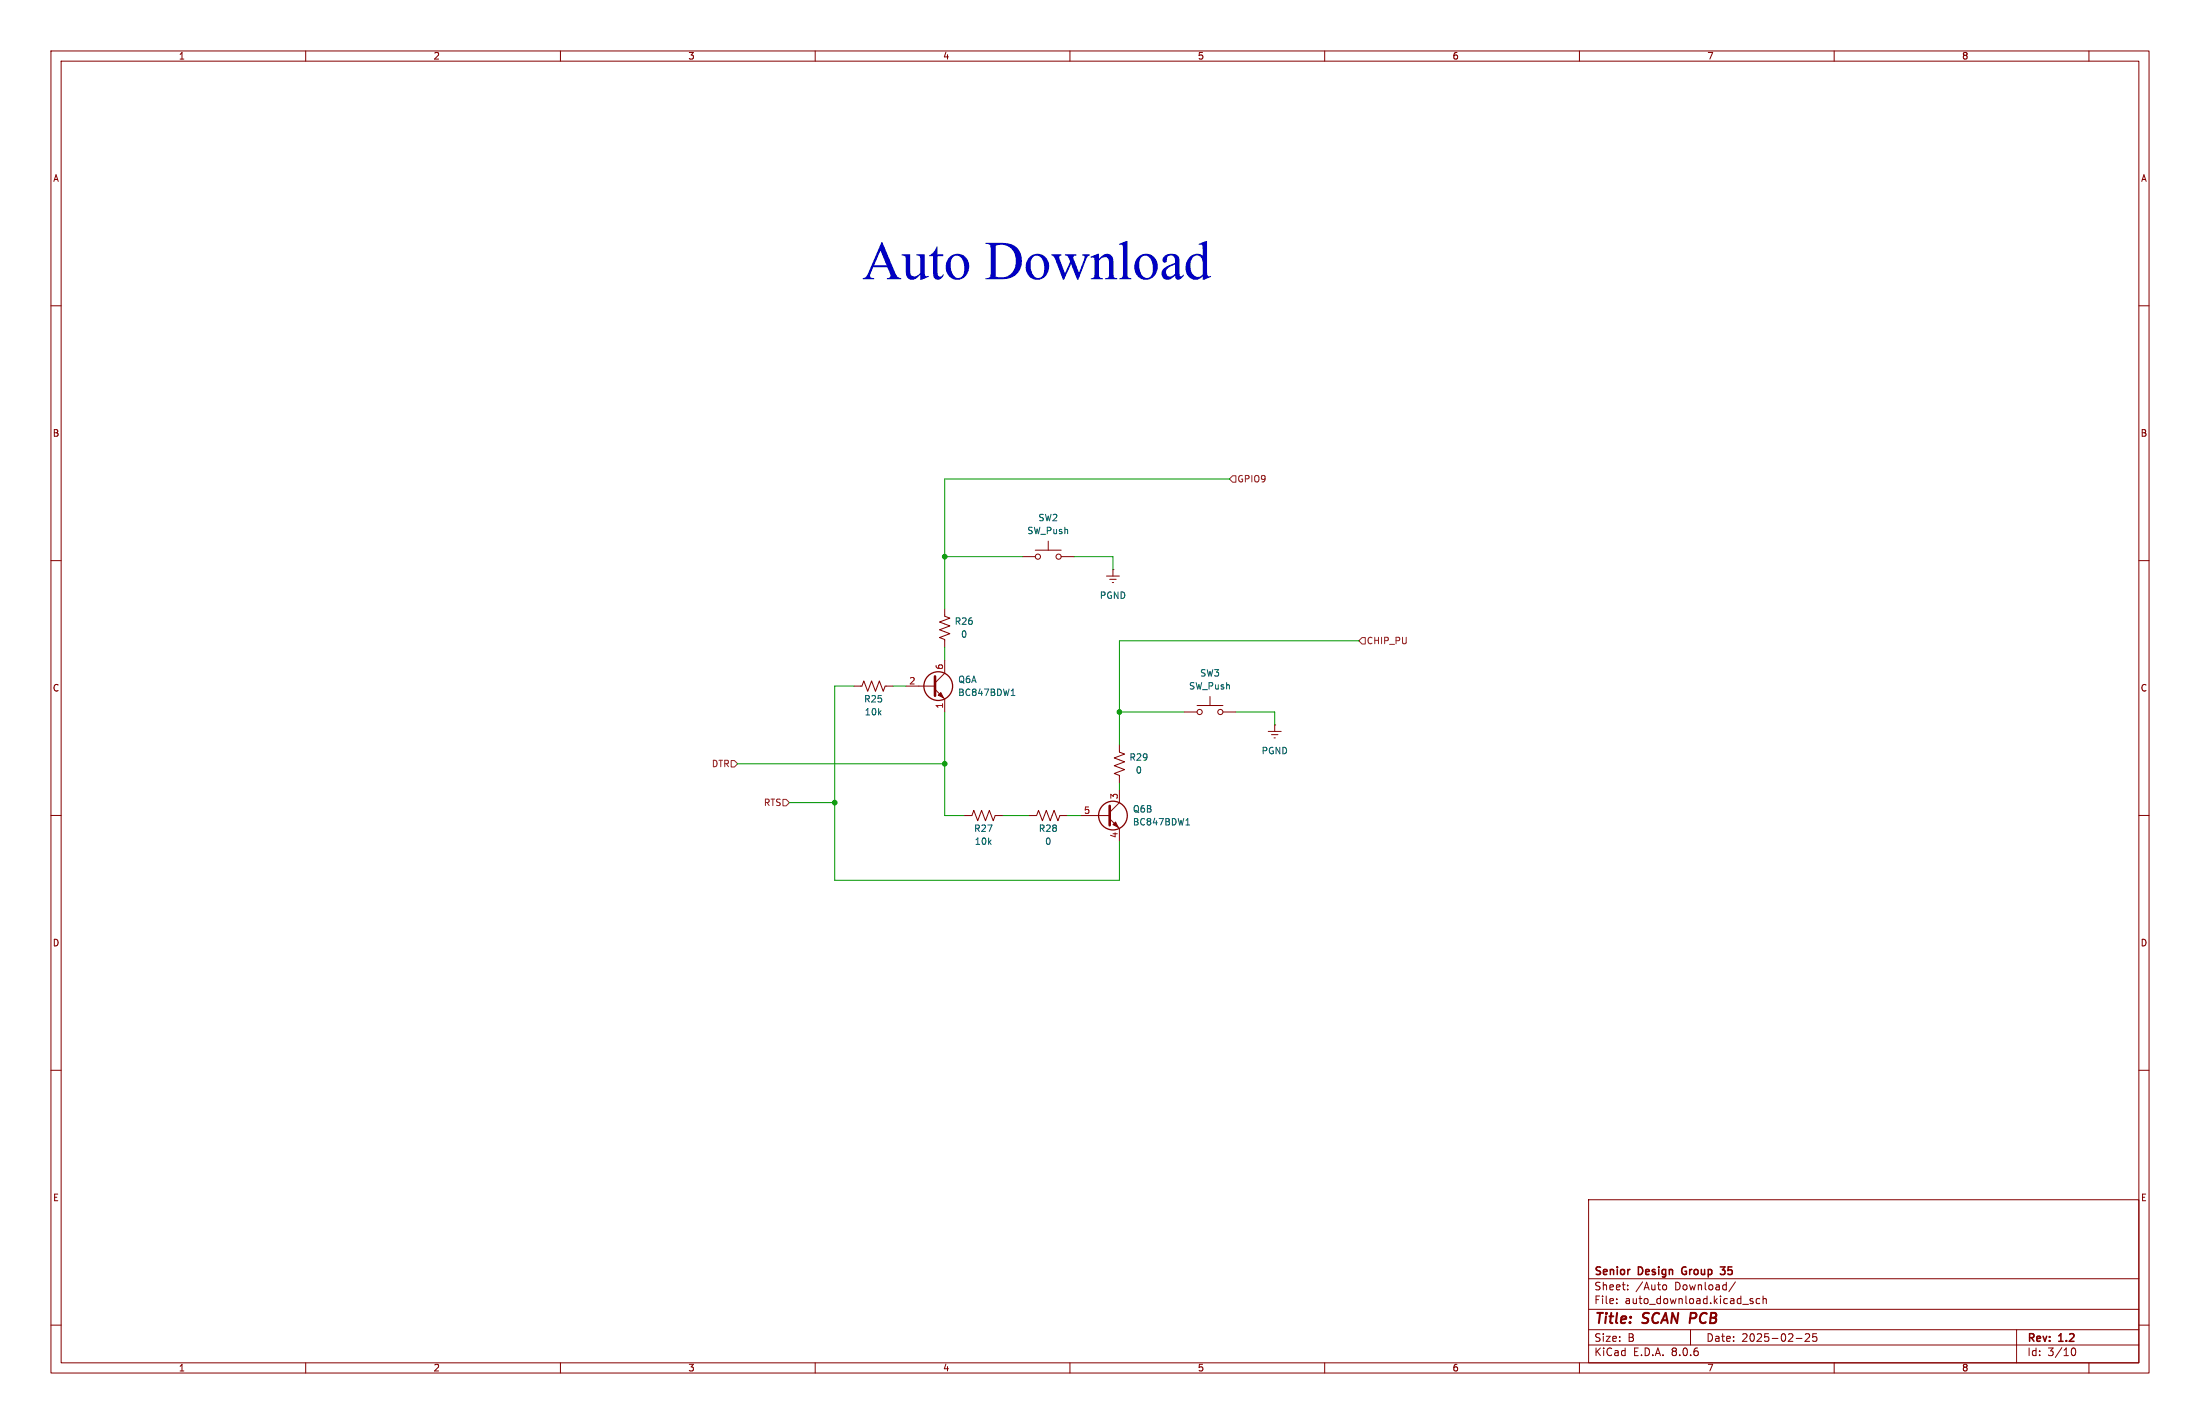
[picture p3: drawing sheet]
<svg xmlns="http://www.w3.org/2000/svg" width="432mm" height="279mm" viewBox="0 0 432 279" stroke-linecap="round" stroke-linejoin="round" font-family="sans-serif">
<g fill="none" stroke="#840000" stroke-width=".2">
<path d="M10 10h411.8v259.4h-411.8zM12 12h407.8v255.4h-407.8zM60 10v2M110 10v2M160 10v2M210 10v2M260 10v2M310 10v2M360 10v2M410 10v2M10 60h2M419.8 60h2"/>
<path d="M10 110h2M185.4 119.4v1.5l1 .4-2 .7 2 .8-2 .8 2 .7-2 .8 1 .4v1.5M200.7 109.2h2.5M203.2 108h5.1M205.7 106.2v1.8M208.3 109.2h2.5M217.2 113h2.5M217.8 113.7h1.3M218.3 114.3h.3M218.4 111.8h.1M218.4 111.8v1.2M419.8 110h2"/>
<path d="M167.6 134.6h1.6l.3-1 .8 2 .8-2 .7 2 .8-2 .8 2 .3-1h1.6M177.8 134.6h5.7M183.5 135.3l1.9 1.9v2.5M185.4 129.5v2.6l-1.9 1.9M232.4 139.7h2.5M234.9 138.4h5.1M237.5 136.7v1.7M240 139.7h2.6M10 160h2M219.7 146.1v1.5l1 .4-2 .7 2 .8-2 .7 2 .8-2 .8 1 .3v1.6M219.7 154.9v2.6l-1.9 1.9M248.9 143.5h2.6"/>
<path d="M249.6 144.1h1.2M250.1 144.8h.2M250.2 142.2h.1M250.2 142.2v1.3M419.8 160h2M189.2 160h1.6l.3-1 .8 2 .8-2 .7 2 .8-2 .7 2 .4-1h1.5M201.9 160h1.6l.3-1 .8 2 .8-2 .7 2 .8-2 .7 2 .4-1h1.5M212.1 160h5.7M217.8 160.7l1.9 1.9v2.5M10 210h2M419.8 210h2M311.8 235.4h108v32h-108z"/>
<path d="M10 260h2M311.8 256.9h108M311.8 250.9h108M317.3 255.6v.2M317.3 254.9v.1M319.5 252.9v.2M319.5 252.2v.1M326.5 252.2l.3-.1 .3 .3-.1 .6h-.5M340.6 251.5l-1.3 1.9M343.5 255.1l.6 .4-.2 .3-.4-.1M344 254.9l-.3-.1-.2 .2M345.4 254.9l-.4-.1-.3 .3 .1 .6h.6"/>
<path d="M346 254.9l.3-.1 .3 .1 .1 .9M346 254.3v1.5M419.8 260h2M60 267.4v2M110 267.4v2M160 267.4v2M210 267.4v2M260 267.4v2M310 267.4v2M311.8 263.9h108M311.8 260.9h108M331.8 260.9v3"/>
<path d="M352.5 262.6h1.2M354.3 261.8l.6-.1 .2 .1 .1 .3-.9 1.1h.9M356.5 261.7h-.7v.7l.2-.1h.5l.1 .2-.1 .5-.2 .2-.5-.2M360 267.4v2M395.8 260.9v6.5M406.5 265.1l.2-.5 .2-.1a.8 .8 0 0 1 .5 .7 .8 .8 0 0 1-.5 .8l-.2-.2-.2-.4M410 267.4v2"/>
<circle cx="203.7" cy="109.2" r=".51"/>
<circle cx="207.8" cy="109.2" r=".51"/>
<circle cx="235.5" cy="139.7" r=".51"/>
<circle cx="239.5" cy="139.7" r=".51"/>
</g>
<path d="M330.2 248.8l-.1 .4 .1 .7M337.6 248.6h1l-.5 .5 .3 .1M337.7 250h.7" fill="none" stroke="#840000" stroke-width=".3"/>
<path d="M183.5 132.7v3.8M217.8 158.1v3.8" fill="none" stroke="#840000" stroke-width=".51"/>
<g fill="#840000" stroke="#840000" stroke-width=".2">
<path d="M184.1 136.4l.6-.5 .5 1z"/>
<path d="M218.4 161.8l.5-.5 .6 1z"/>
</g>
<g fill="none" stroke="#840000" stroke-width=".25">
<circle cx="184.1" cy="134.6" r="2.82"/>
<circle cx="218.4" cy="160" r="2.82"/>
</g>
<path d="M198.5 136.5h.7M198.7 135.4l.1-.2v1.3M232.8 161.9h.7M233 160.8l.1-.2v1.3" fill="none" stroke="#006464" stroke-width=".2"/>
<path d="M241.9 93.3h.7v1.3h-.7l-.6-.6zM267.3 125.1h.7v1.3h-.7l-.6-.7zM143.5 149.2h.6l.7 .7-.7 .6h-.6zM153.7 156.8h.6l.6 .7-.6 .6h-.6z" fill="none" stroke="#725600" stroke-width=".2"/>
<g fill="none" stroke="#009600" stroke-width=".2">
<path d="M241.3 94h-55.9v25.4M185.4 109.2h15.3M210.8 109.2h7.6v2.6M167.6 134.6h-3.8v38.1h55.9v-7.6M175.3 134.6h2.5M185.4 139.7v20.3h3.8M185.4 127v2.5M219.7 139.7h12.7M242.6 139.7h7.6v2.5M266.7 125.7h-47v20.4M144.8 149.9h40.6M154.9 157.5h8.9"/>
<path d="M219.7 153.7v1.2M196.8 160h5.1M209.5 160h2.6"/>
</g>
<g fill="#009600" stroke="#009600" stroke-width=".2">
<circle cx="185.4" cy="149.9" r=".46"/>
<circle cx="185.4" cy="109.2" r=".46"/>
<circle cx="163.8" cy="157.5" r=".46"/>
<circle cx="219.7" cy="139.7" r=".46"/>
</g>
<text font-size="10.6" fill="#0000c2" x="169.3" y="57.6">Auto Download</text>
<g font-size="2.8" fill="#840000">
<text x="312.8" y="260.3">Title:</text>
<text x="322.5" y="260.3">SCAN PCB</text>
</g>
<g font-size="2.1" fill="#840000">
<text x="312.8" y="250.6">Senior</text>
<text x="321.6" y="250.6">Design</text>
<text x="330.8" y="250.6">Group</text>
<text x="339" y="250.6">35</text>
<text x="312.8" y="256.1">File:</text>
<text x="312.8" y="253.4">Sheet:</text>
<text x="318.9" y="256.1">auto_download.kicad_sch</text>
<text x="321" y="253.4">/Auto</text>
<text x="328.8" y="253.4">Download/</text>
<text x="312.8" y="263.5">Size:</text>
<text x="319.5" y="263.5">B</text>
<text x="334.8" y="263.5">Date:</text>
<text x="341.8" y="263.5">2025-02-25</text>
<text x="397.8" y="263.7">Rev:</text>
<text x="404.2" y="263.7">1.2</text>
<text x="312.8" y="266.3">KiCad</text>
<text x="320.5" y="266.3">E.D.A.</text>
<text x="328.1" y="266.3">8.0.6</text>
<text x="397.8" y="266.3">Id:</text>
<text x="401.9" y="266.3">3/10</text>
</g>
<g font-size="1.8" fill="#840000">
<text x="35" y="11.9">1</text>
<text x="85" y="11.9">2</text>
<text x="135" y="11.9">3</text>
<text x="185" y="11.9">4</text>
<text x="235" y="11.9">5</text>
<text x="285" y="11.9">6</text>
<text x="335" y="11.9">7</text>
<text x="385" y="11.9">8</text>
<text x="10.3" y="35.9">A</text>
<text x="420.1" y="35.9">A</text>
<text x="10.3" y="85.9">B</text>
<text x="420.1" y="85.9">B</text>
<text x="10.3" y="135.9">C</text>
<text x="420.1" y="135.9">C</text>
<text x="10.3" y="185.9">D</text>
<text x="420.1" y="185.9">D</text>
<text x="10.3" y="235.9">E</text>
<text x="420.1" y="235.9">E</text>
<text x="35" y="269.3">1</text>
<text x="85" y="269.3">2</text>
<text x="135" y="269.3">3</text>
<text x="185" y="269.3">4</text>
<text x="235" y="269.3">5</text>
<text x="285" y="269.3">6</text>
<text x="335" y="269.3">7</text>
<text x="385" y="269.3">8</text>
</g>
<g font-size="1.8" fill="#725600">
<text x="242.8" y="94.8">GPIO9</text>
<text x="268.2" y="126.6">CHIP_PU</text>
<text x="139.6" y="150.7">DTR</text>
<text x="149.8" y="158.3">RTS</text>
</g>
<g font-size="1.8" fill="#006464">
<text x="201.5" y="105">SW_Push</text>
<text x="203.7" y="102.5">SW2</text>
<text x="215.8" y="117.7">PGND</text>
<text x="187.3" y="122.8">R26</text>
<text x="188.5" y="125.3">0</text>
<text x="188" y="134.2">Q6A</text>
<text x="188" y="136.8">BC847BDW1</text>
<text x="233.3" y="135.5">SW_Push</text>
<text x="235.5" y="132.9">SW3</text>
<text x="169.5" y="138">R25</text>
<text x="169.6" y="140.6">10k</text>
<text x="221.6" y="149.5">R29</text>
<text x="247.5" y="148.2">PGND</text>
<text x="222.8" y="152">0</text>
<text x="222.3" y="159.6">Q6B</text>
<text x="191.1" y="163.4">R27</text>
<text x="191.2" y="166">10k</text>
<text x="203.8" y="163.4">R28</text>
<text x="205" y="166">0</text>
<text x="222.3" y="162.2">BC847BDW1</text>
</g>
<g font-size="1.8" fill="#a90000">
<text x="185.2" y="131.5" transform="rotate(-90 185.2 131.5)">6</text>
<text x="178.4" y="134.4">2</text>
<text x="185.2" y="139.1" transform="rotate(-90 185.2 139.1)">1</text>
<text x="212.7" y="159.8">5</text>
<text x="219.5" y="156.9" transform="rotate(-90 219.5 156.9)">3</text>
<text x="219.5" y="164.5" transform="rotate(-90 219.5 164.5)">4</text>
</g>
</svg>
